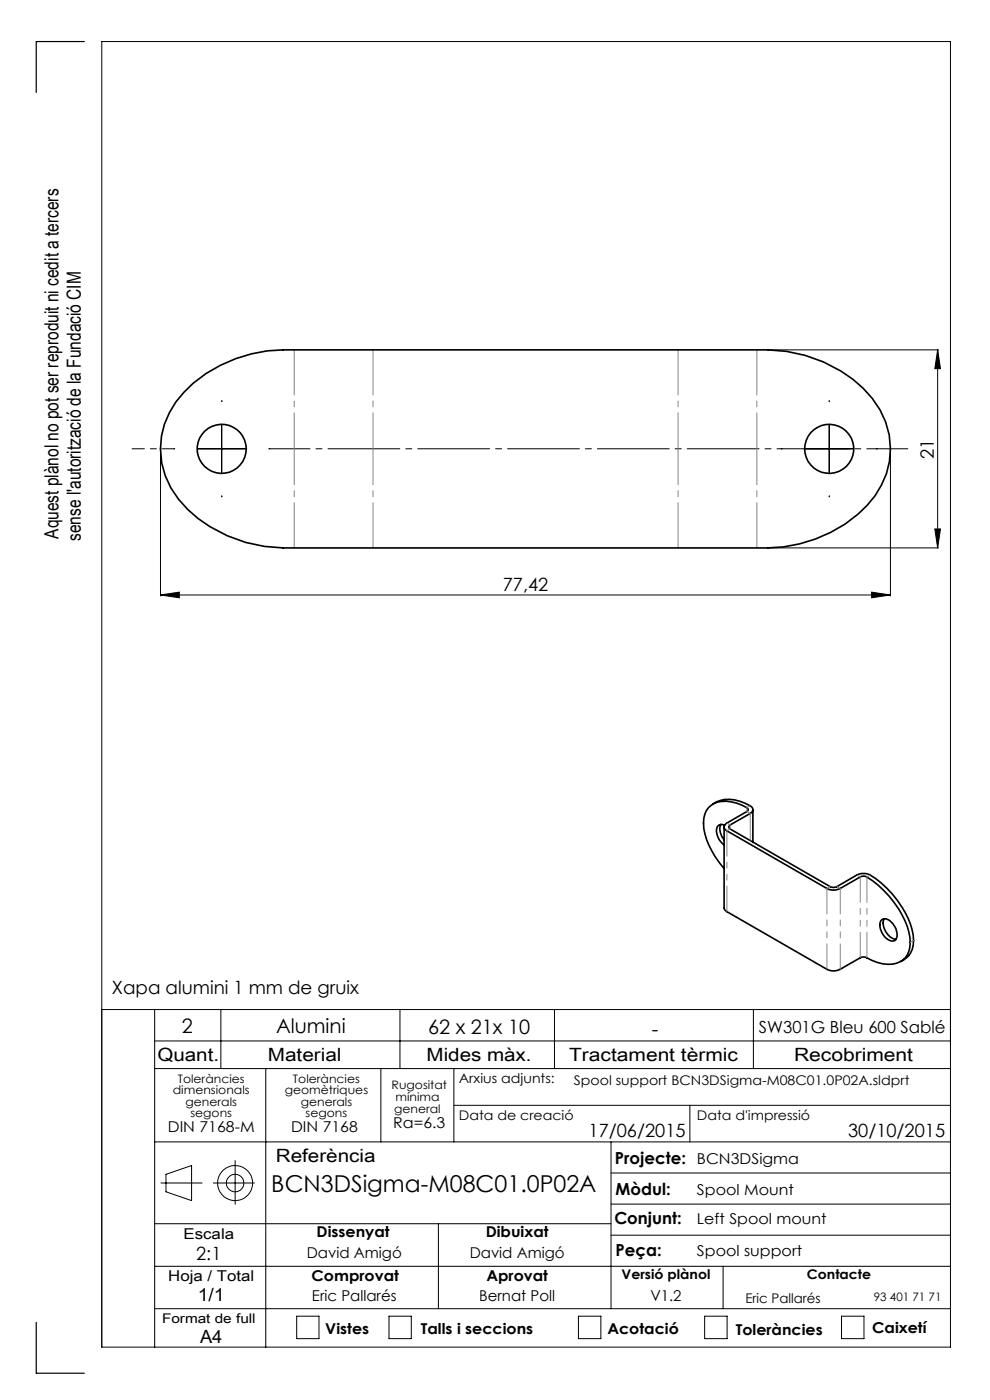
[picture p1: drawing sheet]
<svg xmlns="http://www.w3.org/2000/svg" width="210mm" height="297mm" viewBox="0 0 210 297" stroke-linecap="round" stroke-linejoin="round" font-family="sans-serif">
<g fill="none" stroke="#000" stroke-width=".21">
<path d="M163.1 74.2h36M198.9 74.2l.6 4h-1.2zM198.9 74.2v42M34 95.4v31M42.1 95.2h9.9M47 90.2v10M170.9 95.2h10M175.9 90.2v10M188.9 95.4v31M163.1 116.2h36M198.3 112.2h1.2l-.6 4zM34 126.2l4-.6v1.2z"/>
<path d="M34 126.2h154.9M184.9 125.6l4 .6-4 .6zM21.6 214.2h180M32.8 214.2v71.6M46.8 214.2v12.5M84.8 214.2v12.5M117.6 214.2v12.5M159.8 214.2v12.5M32.8 220.8h168.8M32.8 226.7h168.8M56.4 226.7v59.1M80.8 226.7v15.5"/>
<path d="M96.3 226.7v15.5M96.3 234.5h105.3M146.3 234.5v7.7M32.8 259.6h96.8M32.8 242.2h168.8M34.1 251h8.8M35.2 249.1l5.4-1.8v7.4l-5.4-1.9zM45.3 251h8.7M49.9 246.2v9.3M93 259.6v18M129.6 242.2v35.4M129.6 255.4h72"/>
<path d="M129.6 248.8h72M32.8 277.6h168.8M32.8 268.6h168.8M62.9 279.2h4.8v4.8h-4.8zM82.5 279.2h4.7v4.8h-4.7zM122.7 279.2h4.8v4.8h-4.8zM129.6 262h72M149.5 279.2h4.7v4.8h-4.7zM153.4 268.6v9M178.5 279.2h4.8v4.8h-4.8zM21.6 285.8h180v-277h-180v277"/>
<circle cx="49.9" cy="251" r="3.7"/>
<circle cx="49.9" cy="251" r="1.86"/>
</g>
<path d="M37.1 95.2h-.2M47.1 85.2v-.2M57.1 95.2h.2M165.9 95.2h-.2M175.9 85.2v-.2M185.9 95.2h.2M47.1 105.2v.2M175.9 105.2v.2" fill="none" stroke="#000" stroke-width=".21" stroke-dasharray="15.2 1.3 1.3 1.3"/>
<path d="M37.1 95.2h-9.1" fill="none" stroke="#000" stroke-width=".21" stroke-dasharray="15.2 1.3 1.3 1.3" stroke-dashoffset="12.6"/>
<path d="M57.1 95.2h135.5" fill="none" stroke="#000" stroke-width=".21" stroke-dasharray="15.2 1.3 1.3 1.3" stroke-dashoffset="6.5"/>
<path d="M17.9 8.8h-10.2v10.8M7.7 280.5v10.8h10.2" fill="none" stroke="#000" stroke-width=".25"/>
<path d="M143.8 74.2v42M160.5 74.2v42M62.4 116.2v-42M79.1 116.2v-42" fill="none" stroke="#808080" stroke-width=".21" stroke-dasharray="15.2 1.3 1.3 1.3" stroke-dashoffset="5.7"/>
<g fill="#000">
<path d="M198.3 112.2h1.2l-.6 4zM198.9 74.2l.6 4h-1.2z"/>
<path d="M34 126.2l4-.6v1.2zM184.9 125.6l4 .6-4 .6z"/>
</g>
<g fill="none" stroke="#000" stroke-width=".35">
<path d="M39 83.3a29.7 29.7 0 0 1 21-9.1h102.9a29.5 29.5 0 0 1 22.1 10.3 16.9 16.9 0 0 1-1.1 22.7 29.7 29.7 0 0 1-21 9h-102.9a29.5 29.5 0 0 1-22.1-10.3 16.9 16.9 0 0 1 1.1-22.6zM151.2 170.6a6.4 6.4 0 0 1 6.8-.2l1.1 .6a.87 .87 0 0 1 .6 .8 .87 .87 0 0 1-.6 .8l-4.2 2.4a.46 .46 0 0 0-.3 .4 .46 .46 0 0 0 .3 .5l21.2 12.2a1.5 1.5 0 0 0 1.4 0l4.3-2.5a3.3 3.3 0 0 1 2.8 0 20.5 20.5 0 0 1 9.1 12.8 4.8 4.8 0 0 1-1.9 5.1M152.9 174.9a3.1 3.1 0 0 0 .7 3.2M153.6 175.4v17.2l.1 .4 21.7 12.6a3 3 0 0 0 2.8 0l4.3-2.4a1.5 1.5 0 0 1 1.4 0 7.7 7.7 0 0 0 6.9 .9 4.2 4.2 0 0 0 2.3-4.2 16.5 16.5 0 0 0-4.5-9.8 14.3 14.3 0 0 0-5.2-4.2l-.9 .2-4.3 2.4a3 3 0 0 1-2.8 0l-21.2-12.3a.87 .87 0 0 1-.6-.8 .87 .87 0 0 1 .6-.8l4.2-2.4a.43 .43 0 0 0 .3-.5 .43 .43 0 0 0-.3-.4 8.1 8.1 0 0 0-7-.8 4.2 4.2 0 0 0-2.2 4.1 16.1 16.1 0 0 0 4.4 9.7M153.7 175.1a1.15 1.15 0 0 0-1.3 0 1.15 1.15 0 0 0-.4 1.3 4 4 0 0 0 1.6 2.8M159.7 171.8v6.8M187 195.2a1.94 1.94 0 0 1 2.6 1.1 2.61 2.61 0 0 1 .3 3.2 2.39 2.39 0 0 1-2.9-1.8 2.22 2.22 0 0 1 0-2.5zM187.6 194.9a3.4 3.4 0 0 0 2.5 4.3M191.8 203.5l-.7 .5"/>
<circle cx="47" cy="95.2" r="5.2"/>
<circle cx="175.9" cy="95.2" r="5.2"/>
</g>
<path d="M154.2 176.2v17.2M175.4 188.5v17.1M178.2 188.5v17.1M182.5 186v17.2M183.9 186v17.2" fill="none" stroke="#808080" stroke-width=".21" stroke-dasharray="6.3 1.3 1.3 1.3 1.3 1.3" stroke-dashoffset="1"/>
<path d="M154.2 174.6l.7 .4M154.9 175.8l-.7 .4M154.9 175v.8M158.4 171.3l.7-.4M158.4 171.3v.9M159.1 172.6l-.7-.4M159.1 172.6v5.7M175.4 188.5l.7-.4M177.5 188.1l.7 .4M182.5 186l-.7-.4M184.6 185.6l-.7 .4M193.1 199.9l.7-.4" fill="none" stroke="#808080" stroke-width=".21" stroke-dasharray="6.3 1.3 1.3 1.3 1.3 1.3"/>
<text font-size="4.9" x="57.6" y="253">BCN3DSigma-M08C01.0P02A</text>
<g font-size="4.2">
<text x="38.6" y="219">2</text>
<text x="58.6" y="219.2">Alumini</text>
<text x="90.8" y="219.4">62 x 21x 10</text>
<text x="138.3" y="219.7">-</text>
</g>
<g font-size="4.1">
<text x="12.4" y="114.3" transform="rotate(-90 12.4 114.3)">Aquest plànol no pot ser reproduit ni cedit a tercers</text>
<text x="17.1" y="114.8" transform="rotate(-90 17.1 114.8)">sense l'autorització de la Fundació CIM</text>
</g>
<g font-size="3.9">
<text x="198.1" y="97.4" transform="rotate(-90 198.1 97.4)">21</text>
<text x="106.6" y="125.4">77,42</text>
<text x="23.7" y="210.8">Xapa alumini 1 mm de gruix</text>
<text x="33.4" y="225">Quant.</text>
<text x="56.8" y="225">Material</text>
<text x="90.5" y="225">Mides màx.</text>
<text x="120.7" y="225">Tractament tèrmic</text>
<text x="168.4" y="225">Recobriment</text>
<text x="124.8" y="241.3">17/06/2015</text>
<text x="179.9" y="241.3">30/10/2015</text>
<text x="58.5" y="246.5">Referència</text>
<text x="41.6" y="267.2">2:1</text>
<text x="41.9" y="276.1">1/1</text>
<text x="42.4" y="284.9">A4</text>
</g>
<g font-size="3.5">
<text x="161" y="219.2">SW301G Bleu 600 Sablé</text>
<text x="130.5" y="246.8">Projecte:</text>
<text x="130.6" y="253.4">Mòdul:</text>
<text x="130.3" y="259.8">Conjunt:</text>
<text x="130.6" y="266.4">Peça:</text>
</g>
<g font-size="3.2">
<text x="83.4" y="239.3">Ra=6.3</text>
<text x="35.6" y="240.1">DIN 7168-M</text>
<text x="61.7" y="240.1">DIN 7168</text>
<text x="147.8" y="246.8">BCN3DSigma</text>
<text x="147.8" y="253.4">Spool Mount</text>
<text x="38.9" y="262.9">Escala</text>
<text x="67.2" y="262.5">Dissenyat</text>
<text x="103" y="262.5">Dibuixat</text>
<text x="147.8" y="259.8">Left Spool mount</text>
<text x="65.1" y="266.8">David Amigó</text>
<text x="99.6" y="266.8">David Amigó</text>
<text x="147.8" y="266.4">Spool support</text>
<text x="35.7" y="271.7">Hoja / Total</text>
<text x="66.1" y="271.7">Comprovat</text>
<text x="103.2" y="271.7">Aprovat</text>
<text x="66.2" y="276.1">Eric Pallarés</text>
<text x="101.6" y="276.1">Bernat Poll</text>
<text x="138" y="276.1">V1.2</text>
<text x="69" y="283.1">Vistes</text>
<text x="89.3" y="283.1">Talls i seccions</text>
<text x="128.8" y="283.1">Acotació</text>
<text x="156.1" y="283.2">Toleràncies</text>
<text x="185" y="282.8">Caixetí</text>
</g>
<g font-size="2.8">
<text x="97.3" y="229.6">Arxius adjunts:</text>
<text x="121.7" y="230.2">Spool support BCN3DSigma-M08C01.0P02A.sldprt</text>
<text x="97.3" y="237.7">Data de creació</text>
<text x="147.8" y="237.7">Data d'impressió</text>
<text x="131.8" y="271.4">Versió plànol</text>
<text x="171.2" y="271.4">Contacte</text>
<text x="34.4" y="280.7">Format de full</text>
<text x="158.1" y="276.3">Eric Pallarés</text>
</g>
<g font-size="2.5">
<text x="36.7" y="232.1">dimensionals</text>
<text x="37.7" y="229.6">Toleràncies</text>
<text x="60.4" y="232.1">geomètriques</text>
<text x="62.1" y="229.6">Toleràncies</text>
<text x="83.1" y="231">Rugositat</text>
<text x="83.9" y="233.5">mínima</text>
<text x="39.4" y="234.6">generals</text>
<text x="40.4" y="237.1">segons</text>
<text x="63.8" y="234.6">generals</text>
<text x="64.8" y="237.1">segons</text>
<text x="83.6" y="236.2">general</text>
<text x="185.4" y="276.1">93 401 71 71</text>
</g>
</svg>
